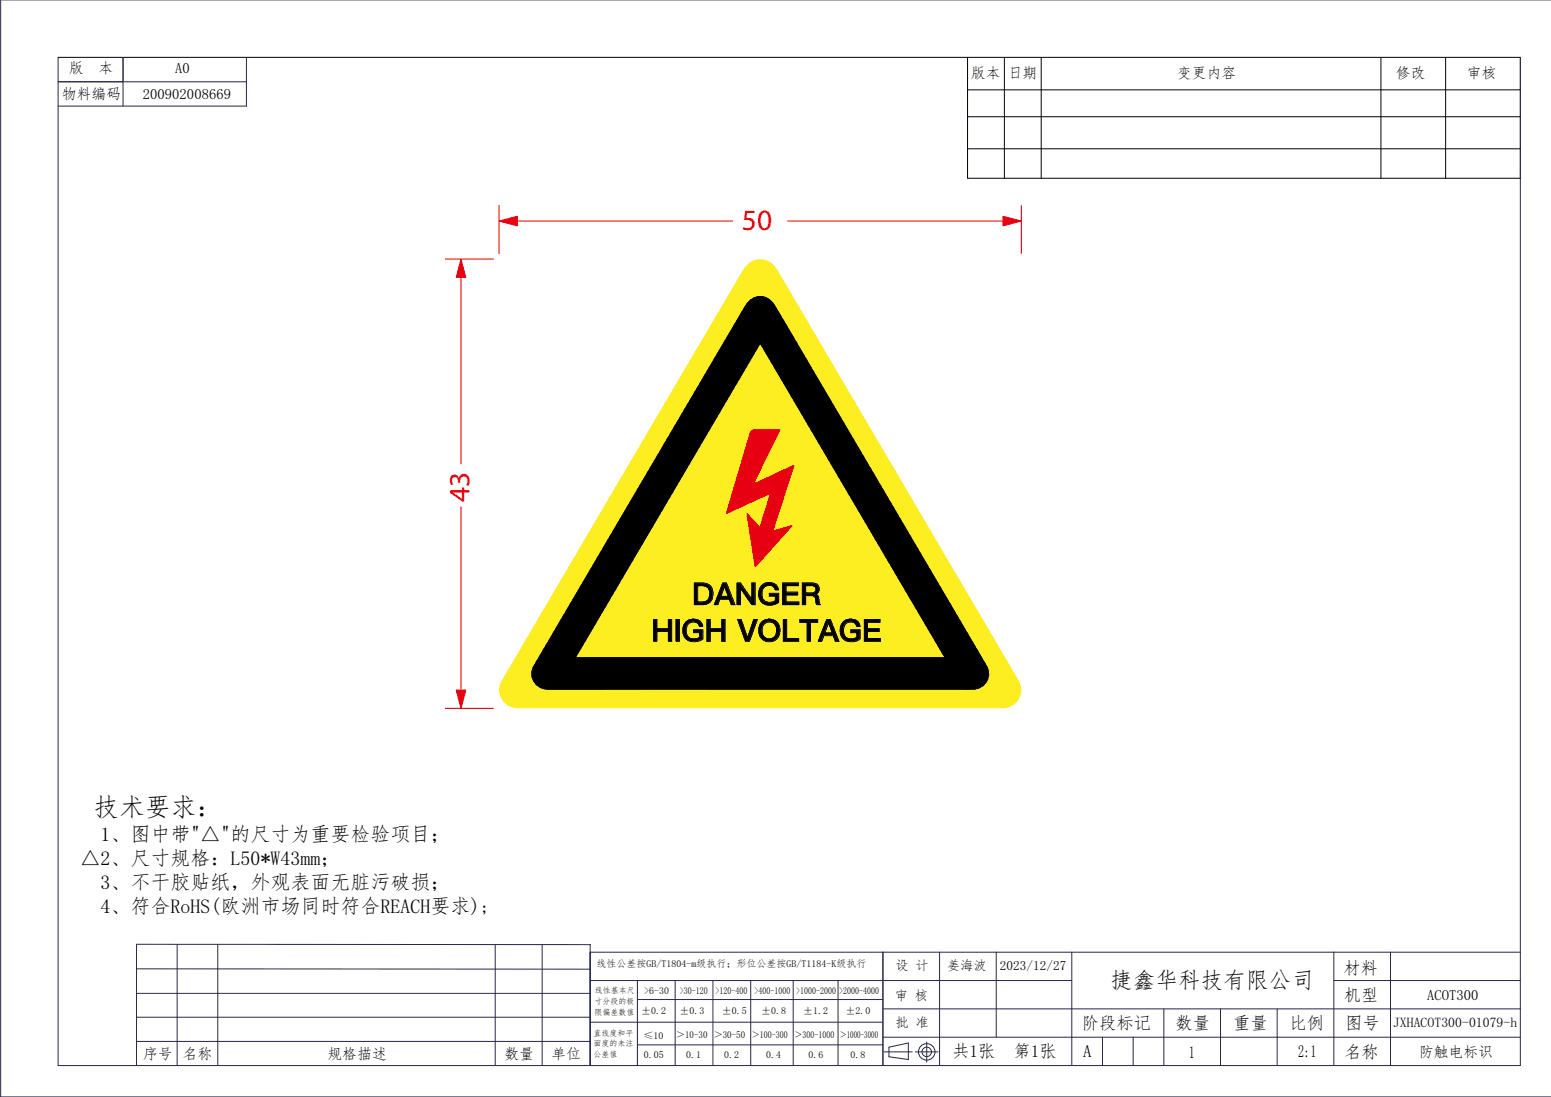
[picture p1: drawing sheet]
<svg xmlns="http://www.w3.org/2000/svg" width="297mm" height="210mm" viewBox="0 0 297 210" stroke-linecap="round" stroke-linejoin="round" font-family="sans-serif">
<!-- layer: SLD-0 -->
<path d="M297.1 0h-297v210h297M291.1 11v193h-280v-193M291.1 32.7h.1M26.1 185.5h86.9M26.1 180.8h86.9M26.1 199.4h86.9M26.1 194.7h86.9M26.1 190.2h86.9M94.8 180.8v23.2M103.8 180.8v23.2M113 180.8v23.2" fill="none" stroke="#26264c" stroke-width=".19"/>
<path d="M11.1 11h280" fill="none" stroke="#000" stroke-width=".19"/>
<!-- layer: FORMAT -->
<g fill="none" stroke="#26264c" stroke-width=".19">
<path d="M11.1 15.7h36.1M23.6 11v9.3M47.2 11v9.3h-36.1M113 195.7h56.1M113 187.7h92.2M122.1 187.7v16.3M122.1 191.3h47M129.3 187.7v16.3M136.5 187.7v16.3M143.8 187.7v16.3M151.9 187.7v16.3M160.5 187.7v16.3"/>
<path d="M169.1 198.6h122M169.1 182.3v21.7M169.1 193.1h122M177.5 199.5v3.8M179.9 182.3v21.7M190.8 182.3v16.3M205.2 182.3v21.7M211.1 198.6v5.4M217 198.6v5.4M222.9 193.1v10.9M233.7 193.1v10.9M244.6 193.1v10.9"/>
<path d="M255.4 187.7h35.7M255.4 182.3v21.7M266.3 182.3v21.7M291.1 182.3h-178.1v21.7M122.1 200h47M169.3 201.4h5.4M170.2 200.5l3.7-.8v3.1l-3.7-.5zM175.3 201.4h4.3"/>
<circle cx="177.5" cy="201.4" r=".9"/>
<circle cx="177.5" cy="201.4" r="1.58"/>
</g>
<path d="M142.9 50.9a3.6 3.6 0 0 1 5.9 .7l45.3 77.1a5.1 5.1 0 0 1 1.4 4 3.8 3.8 0 0 1-4.4 2.9h-87.1a26.8 26.8 0 0 1-5.7-.1 3.5 3.5 0 0 1-2.2-5.3l45.6-77.6z" fill-rule="evenodd" fill="#fcee21"/>
<path d="M145.6 65.9l-35.2 59.9h70.4zM143.3 57.7a3.1 3.1 0 0 1 5.1 .7l39.7 67.5a4.6 4.6 0 0 1 1.3 3.6 3.4 3.4 0 0 1-4 2.6h-78.1a6.9 6.9 0 0 1-4.1-.5 3 3 0 0 1-1-4.3l39.9-67.9z" fill-rule="evenodd" fill="#000"/>
<path d="M143.9 82.3l.8-.2 4.8 .1-4.9 9.9 .2 .2 7.1-3.3 .3 .1-4 12.4 3.5-1 .1 .2-7.1 7.9-.2-.1-1.6-10.1 .2-.2 2.4 2.6 1.9-6.2-8.4 3.8 .1-.7 4.4-14.7z" fill-rule="evenodd" fill="#e60012"/>
<g fill="none" stroke="#000" stroke-width=".19">
<path d="M125.2 118.6h.6v1.8h2.2v-1.8h.6v4.2h-.6v-1.9h-2.2v1.9h-.6zM129.5 118.6h.6v4.2h-.6zM131.3 119.2a1.89 1.89 0 0 1 1.9-.7 1.89 1.89 0 0 1 1.4 1.4h-.7a1.33 1.33 0 0 0-1.6-.8 1.33 1.33 0 0 0-.9 1.6 1.6 1.6 0 0 0 .9 1.5 1.6 1.6 0 0 0 1.7-.2v-.9h-1.2v-.5h1.8v1.7a2.58 2.58 0 0 1-3.5-.4l-.3-1.2a2.29 2.29 0 0 1 .5-1.5zM133 111.6a3.6 3.6 0 0 1 3 .6 2.14 2.14 0 0 1 .5 2.3 2.14 2.14 0 0 1-2 1.3h-1.5zM133.6 112.1h.8a1.4 1.4 0 0 1 1.5 1.9l-.2 .6-.4 .4-.5 .2h-1.2zM135.4 118.6h.6v1.8h2.2v-1.8h.6v4.2h-.6v-1.9h-2.2v1.9h-.6zM138.4 111.6h.7l1.6 4.2h-.6l-.4-1.1h-1.8l-.4 1.1h-.7zM138.7 112.3l.8 1.9h-1.4zM141.2 111.6h.6l2.1 3.1 .1-3.1h.6v4.2h-.6l-2.2-3.2v3.2h-.6zM141.2 118.6h.7l1.2 3.5 1.2-3.5h.7l-1.5 4.2h-.8zM145.8 112.1a1.89 1.89 0 0 1 1.9-.6 1.89 1.89 0 0 1 1.4 1.4h-.7a1.33 1.33 0 0 0-1.6-.8 1.33 1.33 0 0 0-.9 1.6 1.6 1.6 0 0 0 .9 1.4 1.6 1.6 0 0 0 1.7-.1v-.9h-1.2v-.5h1.8v1.7a2.58 2.58 0 0 1-3.5-.4l-.3-1.2a2.29 2.29 0 0 1 .5-1.6zM145.8 119.1a2.15 2.15 0 0 1 3.5 1 2.15 2.15 0 0 1-2.4 2.7 2.25 2.25 0 0 1-1.1-3.7z"/>
<path d="M146.3 119.5a1.45 1.45 0 0 1 1.8-.2 1.45 1.45 0 0 1 .6 1.7 1.43 1.43 0 0 1-1.8 1.3 1.43 1.43 0 0 1-.9-2zM149.9 111.6h3v.5h-2.4v1.2h2.2v.6h-2.2v1.3h2.5v.6h-3.1zM150 118.6h.6v3.6h2.4v.6h-3zM153.2 118.6h3.4v.5h-1.4v3.7h-.6v-3.7h-1.4zM153.6 111.6h1.9a1.13 1.13 0 0 1 1.3 .8 1.13 1.13 0 0 1-.6 1.3 1.35 1.35 0 0 1 .7 1.7l.2 .4h-.7l-.3-1.3-.3-.4-1.5-.1v1.8h-.7zM154.3 112.1h1.1a.7 .7 0 0 1 .8 .7 .7 .7 0 0 1-.8 .7h-1.1zM158.3 118.6h.7l1.6 4.2h-.6l-.4-1.1h-1.8l-.4 1.1h-.7zM158.7 119.3l.7 1.9h-1.4zM161.4 119.2a1.89 1.89 0 0 1 1.9-.7 1.89 1.89 0 0 1 1.4 1.4h-.6a1.33 1.33 0 0 0-1.7-.8 1.33 1.33 0 0 0-.9 1.6 1.6 1.6 0 0 0 .9 1.5 1.6 1.6 0 0 0 1.7-.2v-.9h-1.2v-.5h1.8v1.7a2.58 2.58 0 0 1-3.5-.4l-.3-1.2a2.29 2.29 0 0 1 .5-1.5zM165.5 118.6h3v.5h-2.4v1.3h2.3v.5h-2.3v1.3h2.5v.6h-3.1z"/>
</g>
<!-- layer: 0 -->
<path d="M26.1 180.8v23.2M33.9 180.8v23.2M41.7 180.8v23.2" fill="none" stroke="#26264c" stroke-width=".19"/>
<path d="M185.3 17.2h105.8M185.3 11.1v23h105.8M192.3 11.1v23M199.4 11.1v23M264.4 11.1v23M276.8 11.1v23M185.3 22.3h105.8M185.3 28.5h105.8" fill="none" stroke="#000" stroke-width=".19"/>
<path d="M95.6 39.3v9.3M195.6 39.3v9.3M95.6 42.3h44.8M150.8 42.3h44.8" fill="none" stroke="#e60012" stroke-width=".2"/>
<path d="M95.6 42.3l3.5-.9v1.8z" fill="#e60012"/>
<path d="M95.6 42.3l3.5-.9v1.8z" fill="none" stroke="#e60012" stroke-width=".2"/>
<path d="M192.1 41.4l3.5 .9-3.5 .9z" fill="#e60012"/>
<path d="M85.2 49.6h9.4M88.3 49.6v39.3M192.1 41.4l3.5 .9-3.5 .9zM88.3 97v38.6M85.2 135.6h9.4" fill="none" stroke="#e60012" stroke-width=".2"/>
<path d="M87.4 132.1h1.8l-.9 3.5z" fill="#e60012"/>
<path d="M87.4 132.1h1.8l-.9 3.5z" fill="none" stroke="#e60012" stroke-width=".2"/>
<path d="M88.3 49.6l.9 3.5h-1.8z" fill="#e60012"/>
<path d="M88.3 49.6l.9 3.5h-1.8z" fill="none" stroke="#e60012" stroke-width=".2"/>
<g font-size="5.8">
<text x="132.6" y="115.8">DANGER</text>
<text x="124.7" y="122.8">HIGH VOLTAGE</text>
</g>
<g font-size="5.6" fill="#e60012">
<text x="142.1" y="44">50</text>
<text x="89.9" y="96.1" transform="rotate(-90 89.9 96.1)">43</text>
</g>
<text font-size="4.9" x="17.9" y="156.3">技术要求：</text>
<text font-size="4.3" x="212.6" y="189.1">捷鑫华科技有限公司</text>
<g font-size="3.8">
<text x="19.2" y="160.9">1、图中带&quot;△&quot;的尺寸为重要检验项目；</text>
<text x="15.4" y="165.5">△2、尺寸规格：L50*W43mm；</text>
<text x="19.2" y="170.1">3、不干胶贴纸，外观表面无脏污破损；</text>
<text x="19.2" y="174.7">4、符合RoHS(欧洲市场同时符合REACH要求);</text>
</g>
<g font-size="3.3">
<text x="257.3" y="186.4">材料</text>
<text x="257.3" y="191.6">机型</text>
<text x="207.2" y="197">阶段标记</text>
<text x="225.1" y="197">数量</text>
<text x="236.2" y="197">重量</text>
<text x="246.9" y="197">比例</text>
<text x="257.6" y="197">图号</text>
<text x="182.3" y="202.3">共1张</text>
<text x="194.1" y="202.3">第1张</text>
<text x="207.4" y="202.3">A</text>
<text x="227.7" y="202.5">1</text>
<text x="248.6" y="202.3">2:1</text>
<text x="257.4" y="202.5">名称</text>
</g>
<g font-size="2.9">
<text x="27.3" y="202.7">序号</text>
<text x="35" y="202.7">名称</text>
<text x="62.7" y="202.7">规格描述</text>
<text x="96.6" y="202.7">数量</text>
<text x="105.6" y="202.7">单位</text>
</g>
<g font-size="2.8">
<text x="13.2" y="14.1">版</text>
<text x="18.9" y="14.1">本</text>
<text x="33.5" y="14.1">A0</text>
<text x="185.9" y="15">版本</text>
<text x="193" y="15">日期</text>
<text x="225.4" y="15">变更内容</text>
<text x="267.3" y="15">修改</text>
<text x="280.8" y="15">审核</text>
<text x="11.9" y="18.9">物料编码</text>
<text x="27.3" y="18.9">200902008669</text>
<text x="273.3" y="191.3">ACOT300</text>
<text x="271.8" y="202.3">防触电标识</text>
</g>
<g font-size="2.6">
<text x="171.5" y="185.8">设 计</text>
<text x="181.3" y="185.8">姜海波</text>
<text x="191.5" y="185.8">2023/12/27</text>
<text x="171.3" y="191.3">审 核</text>
<text x="171.5" y="196.7">批 准</text>
<text x="266.7" y="196.7">JXHACOT300-01079-h</text>
</g>
<g font-size="1.9">
<text x="114.2" y="185.2">线性公差按GB/T1804-m级执行；形位公差按GB/T1184-K级执行</text>
<text x="123.4" y="190.3">&gt;6-30</text>
<text x="130.2" y="190.3">&gt;30-120</text>
<text x="137" y="190.3">&gt;120-400</text>
<text x="144.5" y="190.3">&gt;400-1000</text>
<text x="152.4" y="190.2">&gt;1000-2000</text>
<text x="160.7" y="190.3">&gt;2000-4000</text>
<text x="122.8" y="194.1">±0.2</text>
<text x="130.1" y="194.1">±0.3</text>
<text x="138.2" y="194.1">±0.5</text>
<text x="145.7" y="194.1">±0.8</text>
<text x="153.8" y="194.1">±1.2</text>
<text x="161.9" y="194.1">±2.0</text>
<text x="123.2" y="198.8">≤10</text>
<text x="123.3" y="202.6">0.05</text>
<text x="129.5" y="198.7">＞10-30</text>
<text x="131.4" y="202.6">0.1</text>
<text x="136.7" y="198.7">＞30-50</text>
<text x="138.7" y="202.6">0.2</text>
<text x="143.9" y="198.7">＞100-300</text>
<text x="146.7" y="202.6">0.4</text>
<text x="152.1" y="198.7">＞300-1000</text>
<text x="154.8" y="202.6">0.6</text>
<text x="160.8" y="198.7">＞1000-3000</text>
<text x="162.9" y="202.6">0.8</text>
</g>
<g font-size="1.5">
<text x="113.9" y="190.2">线性基本尺</text>
<text x="113.8" y="194.2">限偏差数值</text>
<text x="113.9" y="192.2">寸分段的极</text>
<text x="113.6" y="200.3">面度的未注</text>
<text x="113.6" y="202.3">公差值</text>
<text x="113.7" y="198.3">直线度和平</text>
</g>
</svg>
